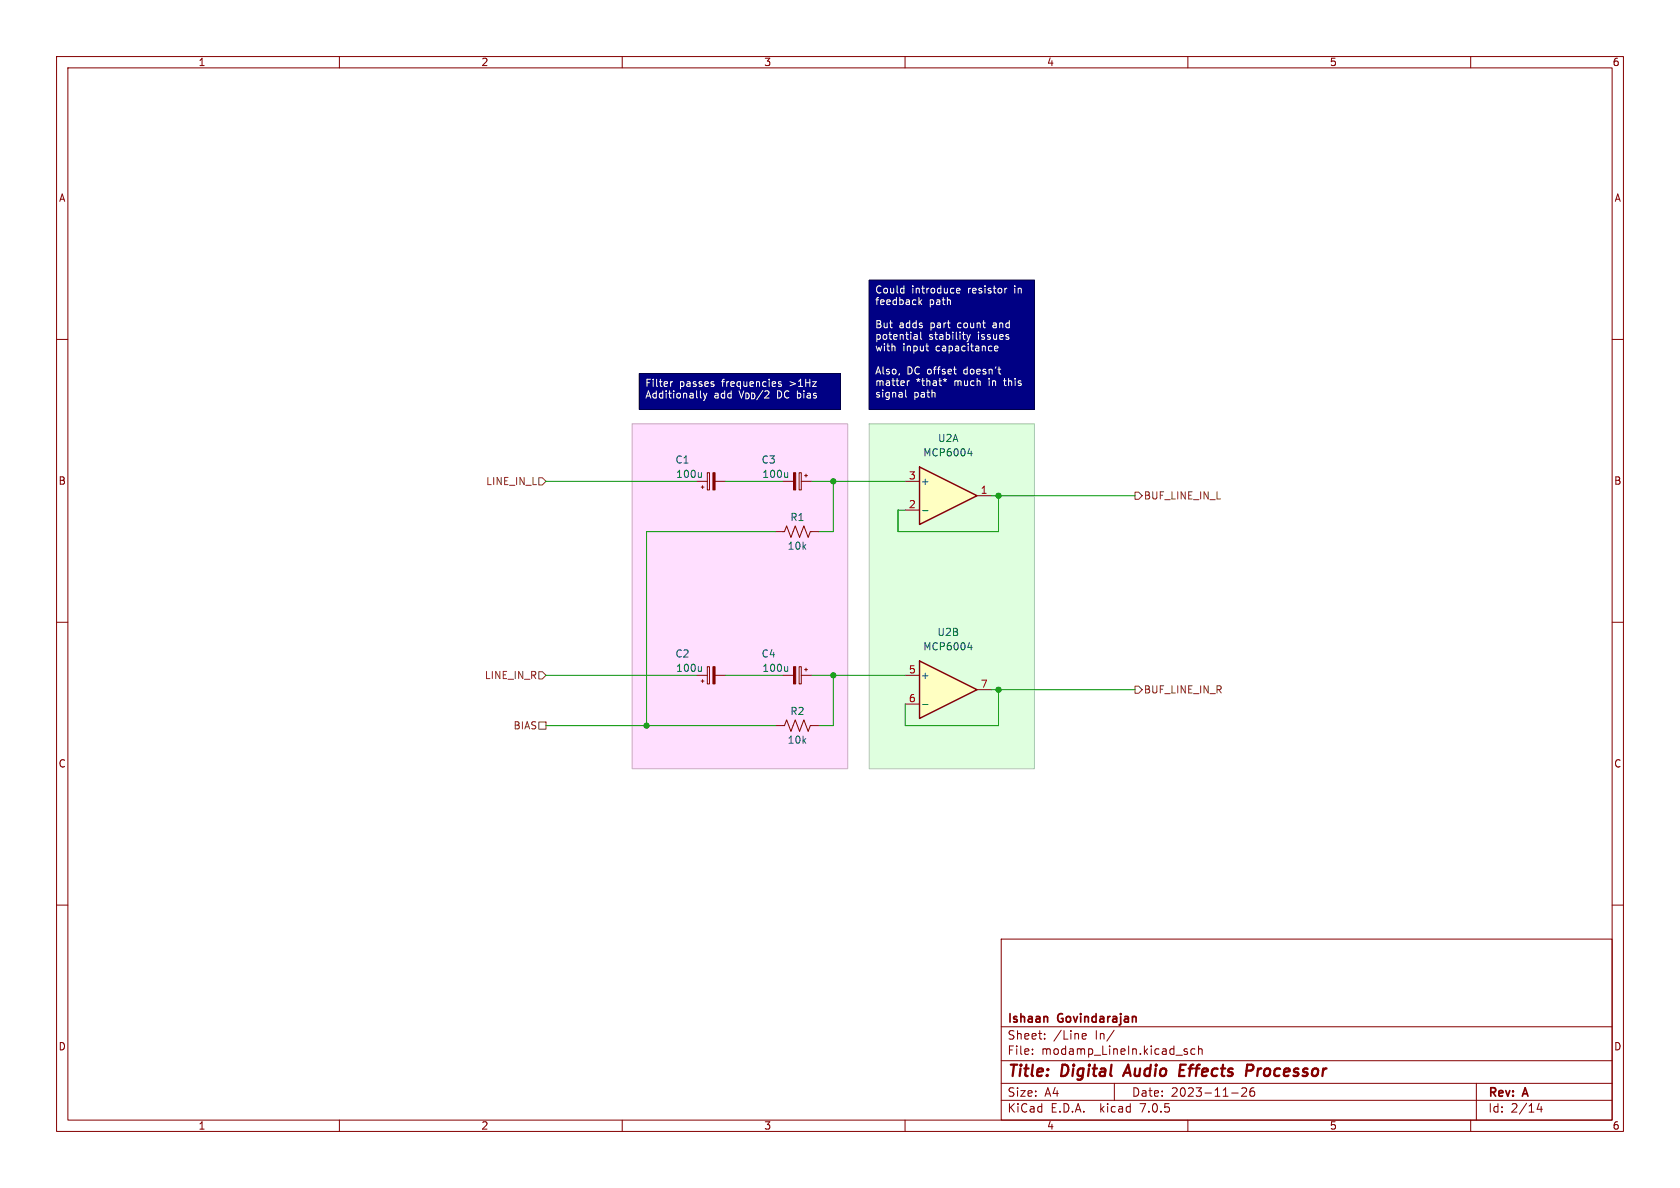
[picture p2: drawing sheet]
<svg xmlns="http://www.w3.org/2000/svg" width="297mm" height="210mm" viewBox="0 0 297 210" stroke-linecap="round" stroke-linejoin="round" font-family="sans-serif">
<path d="M0 0h297v210h-297z" fill="#fff" stroke="#fff" stroke-width=".18"/>
<g fill="none" stroke="#840000" stroke-width=".18">
<path d="M10 10h277v190h-277zM12 12h273v186h-273zM60 10v2M110 10v2M160 10v2M210 10v2M260 10v2M10 60h2M285 60h2M123.2 85.1h1.8M124 86.1h.5M124.2 85.9v.5"/>
<path d="M125 83.6h.4v3h-.4zM126.4 85.1h1.9M137.2 94h1.5l.4-1 .7 2 .8-2 .8 2 .7-2 .8 2 .4-1h1.5M138.4 85.1h1.9M141.3 83.6h.4v3h-.4zM141.7 85.1h1.8M142.2 84.1h.5M142.5 83.8v.5M10 110h2M123.2 119.4h1.8M125 117.9h.4v3h-.4zM126.4 119.4h1.9"/>
<path d="M138.4 119.4h1.9M141.3 117.9h.4v3h-.4zM141.7 119.4h1.8M142.2 118.4h.5M142.5 118.1v.5M285 110h2M124 120.4h.5M124.2 120.1v.6M137.2 128.3h1.5l.4-1 .7 2 .8-2 .8 2 .7-2 .8 2 .4-1h1.5M10 160h2M285 160h2M177 166h108v32h-108z"/>
<path d="M60 198v2M110 198v2M160 198v2M177 194.5h108M177 191.5h108M177 187.5h108M177 181.5h108M182.5 186.3v.1M182.5 185.5v.1M184.7 183.6v.1M184.7 182.8v.1M191.3 183.5l.2 .2 .5-.1"/>
<path d="M191.3 182.9l.2-.2h.3l.2 .2v.2l-.7 .1M197 182.1l-1.3 2M197 191.5v3M209.4 185.8l.5 .2 .1 .2-.3 .2-.4-.1M209.4 185.5h.5M210 198v2M211.2 185.5l-.4-.1-.3 .3v.4l.2 .2h.5M211.9 185.5l.2-.1 .4 .1v.9M211.9 184.9v1.5M217.7 193.2h1.2M219.5 192.4l.6-.1 .2 .1 .1 .3-.9 1.1h.9M221.7 192.3a.59 .59 0 0 0-.7 .6v.6l.1 .2 .4 .1 .2-.1 .1-.5-.1-.3h-.5l-.2 .3"/>
<path d="M260 198v2M261 191.5v6.5M272.1 195l-.4 1.1h1M272.5 195.6v1"/>
</g>
<path d="M208.6 189.2h.6M209.6 188.2h-.9l-.3 2h1M221.3 188.2h-.8l-.2 2M221.3 189.2l-.9 .1" fill="none" stroke="#840000" stroke-width=".4"/>
<g fill="#000084" stroke="#000084" stroke-width=".18">
<path d="M113 66h35.6v6.4h-35.6z"/>
<path d="M153.7 49.5h29.2v22.9h-29.2z"/>
</g>
<path d="M153.7 74.9h29.2v61h-29.2z" fill="#dfffdf" stroke="#dfffdf" stroke-width=".18"/>
<path d="M111.8 74.9h38.1v61h-38.1z" fill="#ffdfff" stroke="#ffdfff" stroke-width=".18"/>
<g fill="#840000" stroke="#840000" stroke-width=".18">
<path d="M126 117.9h.4v3h-.4z"/>
<path d="M140.3 83.6h.4v3h-.4z"/>
<path d="M126 83.6h.4v3h-.4z"/>
<path d="M140.3 117.9h.4v3h-.4z"/>
</g>
<path d="M124 83.6v.8M124 84.3l-.2 .1M139.2 83.6v.8M139.2 84.3l-.1 .1M124 117.8v.9M124 118.6l-.2 .1M139.2 117.8v.9M139.2 118.6l-.1 .1" fill="none" stroke="#006464" stroke-width=".18"/>
<path d="M162.6 82.6l10.1 5-10.1 5.1z" fill="#ffffc2"/>
<path d="M162.6 82.6l10.1 5-10.1 5.1z" fill="none" stroke="#840000" stroke-width=".25"/>
<path d="M160 90.2h2.6M160 85.1h2.6M172.7 87.6h2.6" fill="none" stroke="#840000" stroke-width=".18"/>
<path d="M171.7 79.7v.9M163.1 90.3h1M171.1 80.2h.8" fill="none" stroke="#006464" stroke-width=".18"/>
<path d="M162.6 116.8l10.1 5.1-10.1 5.1z" fill="#ffffc2"/>
<path d="M162.6 116.8l10.1 5.1-10.1 5.1z" fill="none" stroke="#840000" stroke-width=".25"/>
<path d="M160 119.4h2.6M160 124.5h2.6M172.7 121.9h2.6" fill="none" stroke="#840000" stroke-width=".18"/>
<path d="M171.1 114.5h.8M171.7 114v.9M163.1 124.6h1" fill="none" stroke="#006464" stroke-width=".18"/>
<path d="M95.2 84.5h.7l.6 .6-.6 .6h-.7zM200.7 87h.6l.6 .6-.6 .7h-.6zM95.2 118.7h.7l.6 .7-.6 .6h-.7zM95.2 127.6h1.3v1.3h-1.3zM200.7 121.3h.6l.6 .6-.6 .7h-.6z" fill="none" stroke="#725600" stroke-width=".18"/>
<path d="M153.7 49.5h29.2v22.9h-29.2zM113 66h35.6v6.4h-35.6z" fill="none" stroke="#000048" stroke-width=".18"/>
<g fill="none" stroke="#fff" stroke-width=".18">
<path d="M159.7 51h.1M159.8 50.5v1.3M159.8 51.7l-.1 .1M161.7 59.1h.3l.2 .2v.7M162.2 59.9l-.5 .1M162.2 59.4l-.5 .1M162.5 52.6v1.2M162.6 53.4l.3 .4M162.8 58.7v1.1l.1 .2M162.9 53l-.4 .5M169.1 51.4l.6-.1v-.3h-.4l-.2 .1 .1 .6h.5M170.1 59.1h.5"/>
<path d="M170.5 60h.1M170.9 59.1l.3 .9M171.2 60l-.3 .4M171.5 59.1l-.3 .9M177.6 51v.8M178 51l-.4 .2M118.6 67.5v.8M118.9 67.5l-.3 .2M123.8 69.1v1.1l.2 .2M124.4 69.5l.3 .9M124.7 70.4l-.3 .4M125 69.5l-.3 .9"/>
<path d="M126.2 68v.3M138.1 67.5h-.3l-.2 .1 .1 .2 .4 .2v.3h-.5M160.1 68.9v1.1l.2 .2M160.4 67.3v.9M160.8 67.3l-.4 .3M163.9 62h.3M166.8 67.1l.3 .1M167.1 66.9v.3M167.1 67.2l-.2 .2M167.1 67.2l.1 .2M167.4 67.1l-.3 .1M168.6 65.3h.5"/>
<path d="M168.8 65.9l.3 .2M175.8 61.6l.6-.1v-.3h-.4l-.2 .2 .1 .6h.5M176.4 65.3h.5M176.6 65.9l.3 .2"/>
</g>
<path d="M153.7 74.9h29.2v61h-29.2z" fill="none" stroke="#afc8af" stroke-width=".18"/>
<path d="M111.8 74.9h38.1v61h-38.1z" fill="none" stroke="#c8afc8" stroke-width=".18"/>
<g fill="none" stroke="#009600" stroke-width=".18">
<path d="M96.5 85.1h26.7M128.3 85.1h10.1M137.2 94h-22.9v34.3M143.5 85.1h16.5M147.3 85.1v8.9h-2.5M175.3 87.6h25.4M176.5 87.6v6.4h-17.8v-3.8h1.3M96.5 119.4h26.7M128.3 119.4h10.1M143.5 119.4h16.5M147.3 119.4v8.9h-2.5M96.5 128.3h40.7"/>
<path d="M175.3 121.9h25.4M176.5 121.9v6.4h-16.5v-3.8"/>
</g>
<g fill="#009600" stroke="#009600" stroke-width=".18">
<circle cx="114.3" cy="128.3" r=".46"/>
<circle cx="147.3" cy="119.4" r=".46"/>
<circle cx="147.3" cy="85.1" r=".46"/>
<circle cx="176.5" cy="87.6" r=".46"/>
<circle cx="176.5" cy="121.9" r=".46"/>
</g>
<g font-size="2.8" fill="#840000">
<text x="178" y="190.8">Title:</text>
<text x="187.5" y="190.8">Digital</text>
<text x="199.3" y="190.8">Audio</text>
<text x="209.5" y="190.8">Effects</text>
<text x="221.9" y="190.8">Processor</text>
</g>
<g font-size="2.1" fill="#840000">
<text x="178" y="183.9">Sheet:</text>
<text x="178" y="181.1">Ishaan</text>
<text x="186.2" y="183.9">/Line</text>
<text x="187" y="181.1">Govindarajan</text>
<text x="193.5" y="183.9">In/</text>
<text x="178" y="186.6">File:</text>
<text x="184" y="186.6">modamp_LineIn.kicad_sch</text>
<text x="178" y="196.8">KiCad</text>
<text x="178" y="194">Size:</text>
<text x="184.6" y="194">A4</text>
<text x="185.7" y="196.8">E.D.A.</text>
<text x="194.4" y="196.8">kicad</text>
<text x="200" y="194">Date:</text>
<text x="201.5" y="196.8">7.0.5</text>
<text x="206.9" y="194">2023-11-26</text>
<text x="263" y="194.2">Rev:</text>
<text x="263" y="196.8">Id:</text>
<text x="267" y="196.8">2/14</text>
<text x="269.2" y="194.2">A</text>
</g>
<g font-size="1.8" fill="#840000">
<text x="35" y="11.8">1</text>
<text x="85" y="11.8">2</text>
<text x="135" y="11.8">3</text>
<text x="185" y="11.8">4</text>
<text x="235" y="11.8">5</text>
<text x="285" y="11.8">6</text>
<text x="10.4" y="35.8">A</text>
<text x="285.4" y="35.8">A</text>
<text x="10.3" y="85.8">B</text>
<text x="285.3" y="85.8">B</text>
<text x="10.3" y="135.8">C</text>
<text x="285.3" y="135.8">C</text>
<text x="10.3" y="185.8">D</text>
<text x="285.3" y="185.8">D</text>
<text x="35" y="199.8">1</text>
<text x="85" y="199.8">2</text>
<text x="135" y="199.8">3</text>
<text x="185" y="199.8">4</text>
<text x="235" y="199.8">5</text>
<text x="285" y="199.8">6</text>
</g>
<g font-size="1.8" fill="#fff">
<text x="154.6" y="52.1">Could</text>
<text x="161.1" y="52.1">introduce</text>
<text x="171.1" y="52.1">resistor</text>
<text x="179.4" y="52.1">in</text>
<text x="154.6" y="54.2">feedback</text>
<text x="154.6" y="58.3">But</text>
<text x="158.9" y="58.3">adds</text>
<text x="164.2" y="54.2">path</text>
<text x="164.4" y="58.3">part</text>
<text x="169.3" y="58.3">count</text>
<text x="175.7" y="58.3">and</text>
<text x="154.6" y="60.3">potential</text>
<text x="154.6" y="62.4">with</text>
<text x="159.5" y="62.4">input</text>
<text x="164.1" y="60.3">stability</text>
<text x="165.4" y="62.4">capacitance</text>
<text x="172.8" y="60.3">issues</text>
<text x="114" y="68.6">Filter</text>
<text x="114" y="70.7">Additionally</text>
<text x="120" y="68.6">passes</text>
<text x="126.1" y="70.7">add</text>
<text x="127.6" y="68.6">frequencies</text>
<text x="130.7" y="70.7">V_{DD}/2DC bias</text>
<text x="139.6" y="68.6">&gt;1Hz</text>
<text x="154.6" y="66.4">Also,</text>
<text x="154.6" y="68.5">matter</text>
<text x="154.6" y="70.5">signal</text>
<text x="160.3" y="66.4">DC offset</text>
<text x="161.5" y="70.5">path</text>
<text x="161.9" y="68.5">*that*</text>
<text x="168.7" y="68.5">much</text>
<text x="170.4" y="66.4">doesn't</text>
<text x="174.8" y="68.5">in</text>
<text x="177.7" y="68.5">this</text>
</g>
<g font-size="1.8" fill="#006464">
<text x="119.3" y="82.1">C1</text>
<text x="134.6" y="82.1">C3</text>
<text x="163.2" y="80.8">MCP6004</text>
<text x="165.8" y="78.3">U2A</text>
<text x="119.5" y="84.6">100u</text>
<text x="134.7" y="84.6">100u</text>
<text x="162.7" y="85.9">+</text>
<text x="139.7" y="92.3">R1</text>
<text x="139.2" y="97.3">10k</text>
<text x="165.7" y="112.6">U2B</text>
<text x="119.3" y="116.4">C2</text>
<text x="119.5" y="118.9">100u</text>
<text x="134.6" y="116.4">C4</text>
<text x="134.7" y="118.9">100u</text>
<text x="163.2" y="115.1">MCP6004</text>
<text x="162.7" y="120.2">+</text>
<text x="139.2" y="131.6">10k</text>
<text x="139.7" y="126.6">R2</text>
</g>
<g font-size="1.8" fill="#725600">
<text x="85.9" y="85.9">LINE_IN_L</text>
<text x="202.1" y="88.5">BUF_LINE_IN_L</text>
<text x="85.7" y="120.2">LINE_IN_R</text>
<text x="202.1" y="122.7">BUF_LINE_IN_R</text>
<text x="90.8" y="129.1">BIAS</text>
</g>
<g font-size="1.8" fill="#a90000">
<text x="160.6" y="89.9">2</text>
<text x="160.6" y="84.8">3</text>
<text x="173.3" y="87.4">1</text>
<text x="160.6" y="119.1">5</text>
<text x="160.6" y="124.2">6</text>
<text x="173.3" y="121.7">7</text>
</g>
</svg>
